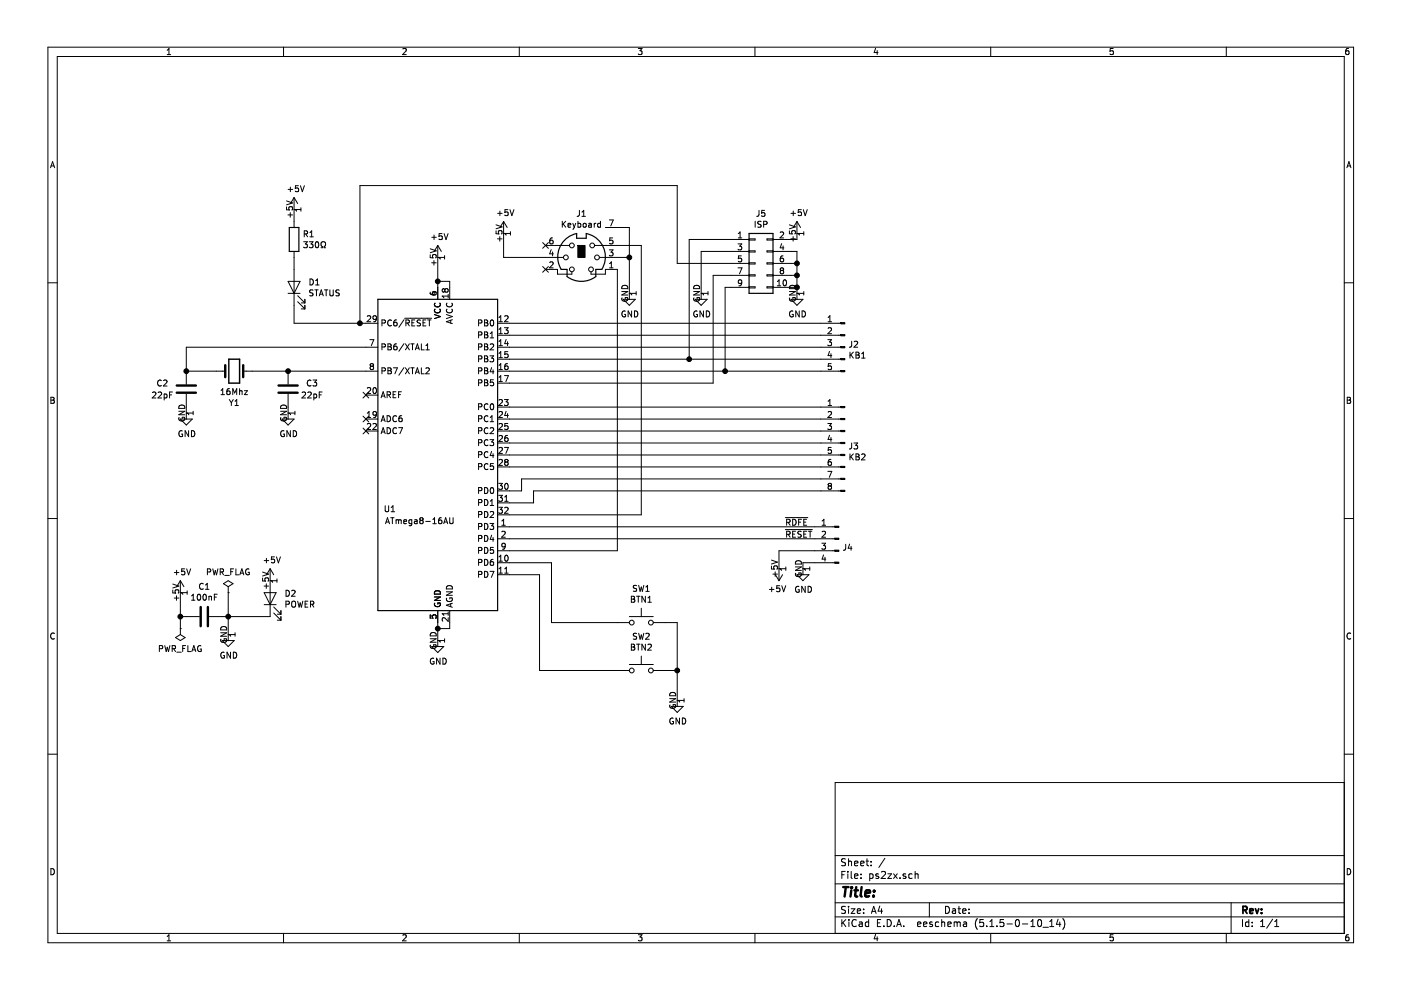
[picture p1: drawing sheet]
EESchema Schematic File Version 4
EELAYER 30 0
EELAYER END
$Descr A4 11693 8268
encoding utf-8
Sheet 1 1
Title ""
Date ""
Rev ""
Comp ""
Comment1 ""
Comment2 ""
Comment3 ""
Comment4 ""
$EndDescr
$Comp
L MCU_Microchip_ATmega:ATmega8-16AU U1
U 1 1
P 3650 3800
F 0 "U1" H 3250 3350 50  0000 C CNN
F 1 "ATmega8-16AU" H 3500 3250 50  0000 C CNN
F 2 "Package_QFP:TQFP-32_7x7mm_P0.8mm" H 3650 3800 50  0001 C CIN
F 3 "http://ww1.microchip.com/downloads/en/DeviceDoc/atmel-2486-8-bit-avr-microcontroller-atmega8_l_datasheet.pdf" H 3650 3800 50  0001 C CNN
	1    3650 3800
	1    0    0    -1  
$EndComp
$Comp
L Connector:Mini-DIN-6 J1
U 1 1
P 4850 2150
F 0 "J1" H 4850 2517 50  0000 C CNN
F 1 "Keyboard" H 4850 2426 50  0000 C CNN
F 2 "kicad_4x1md:Connector_Mini-DIN_Female_6Pin_2rows" H 4850 2150 50  0001 C CNN
F 3 "http://service.powerdynamics.com/ec/Catalog17/Section%2011.pdf" H 4850 2150 50  0001 C CNN
	1    4850 2150
	1    0    0    -1  
$EndComp
$Comp
L Switch:SW_Push SW1
U 1 1
P 5350 5200
F 0 "SW1" H 5350 5485 50  0000 C CNN
F 1 "BTN1" H 5350 5394 50  0000 C CNN
F 2 "Button_Switch_SMD:SW_Push_1P1T_NO_6x6mm_H9.5mm" H 5350 5400 50  0001 C CNN
F 3 "~" H 5350 5400 50  0001 C CNN
	1    5350 5200
	1    0    0    -1  
$EndComp
$Comp
L Switch:SW_Push SW2
U 1 1
P 5350 5600
F 0 "SW2" H 5350 5885 50  0000 C CNN
F 1 "BTN2" H 5350 5794 50  0000 C CNN
F 2 "Button_Switch_SMD:SW_Push_1P1T_NO_6x6mm_H9.5mm" H 5350 5800 50  0001 C CNN
F 3 "~" H 5350 5800 50  0001 C CNN
	1    5350 5600
	1    0    0    -1  
$EndComp
$Comp
L Connector:Conn_01x04_Male J4
U 1 1
P 7000 4500
F 0 "J4" H 6972 4428 50  0000 R CNN
F 1 "Board" H 7108 4690 50  0001 C CNN
F 2 "Connector_PinHeader_2.54mm:PinHeader_1x04_P2.54mm_Vertical" H 7000 4500 50  0001 C CNN
F 3 "~" H 7000 4500 50  0001 C CNN
	1    7000 4500
	-1   0    0    -1  
$EndComp
$Comp
L Connector:Conn_01x08_Male J3
U 1 1
P 7050 3700
F 0 "J3" H 7022 3674 50  0000 R CNN
F 1 "KB2" H 7022 3583 50  0000 R CNN
F 2 "Connector_PinHeader_2.54mm:PinHeader_1x08_P2.54mm_Vertical" H 7050 3700 50  0001 C CNN
F 3 "~" H 7050 3700 50  0001 C CNN
	1    7050 3700
	-1   0    0    -1  
$EndComp
$Comp
L Connector:Conn_01x05_Male J2
U 1 1
P 7050 2900
F 0 "J2" H 7022 2924 50  0000 R CNN
F 1 "KB1" H 7022 2833 50  0000 R CNN
F 2 "Connector_PinHeader_2.54mm:PinHeader_1x05_P2.54mm_Vertical" H 7050 2900 50  0001 C CNN
F 3 "~" H 7050 2900 50  0001 C CNN
	1    7050 2900
	-1   0    0    -1  
$EndComp
$Comp
L power:PWR_FLAG #FLG01
U 1 1
P 1900 4950
F 0 "#FLG01" H 1900 5025 50  0001 C CNN
F 1 "PWR_FLAG" H 1900 5123 50  0000 C CNN
F 2 "" H 1900 4950 50  0001 C CNN
F 3 "~" H 1900 4950 50  0001 C CNN
	1    1900 4950
	1    0    0    -1  
$EndComp
$Comp
L power:+5V #PWR02
U 1 1
P 3650 2150
F 0 "#PWR02" H 3650 2000 50  0001 C CNN
F 1 "+5V" H 3665 2323 50  0000 C CNN
F 2 "" H 3650 2150 50  0001 C CNN
F 3 "" H 3650 2150 50  0001 C CNN
	1    3650 2150
	1    0    0    -1  
$EndComp
$Comp
L power:GND #PWR08
U 1 1
P 3650 5350
F 0 "#PWR08" H 3650 5100 50  0001 C CNN
F 1 "GND" H 3655 5177 50  0000 C CNN
F 2 "" H 3650 5350 50  0001 C CNN
F 3 "" H 3650 5350 50  0001 C CNN
	1    3650 5350
	1    0    0    -1  
$EndComp
$Comp
L power:GND #PWR09
U 1 1
P 5650 5850
F 0 "#PWR09" H 5650 5600 50  0001 C CNN
F 1 "GND" H 5655 5677 50  0000 C CNN
F 2 "" H 5650 5850 50  0001 C CNN
F 3 "" H 5650 5850 50  0001 C CNN
	1    5650 5850
	1    0    0    -1  
$EndComp
Wire Wire Line
	5650 5600 5550 5600
Wire Wire Line
	5650 5600 5650 5200
Wire Wire Line
	5650 5200 5550 5200
Connection ~ 5650 5600
$Comp
L power:GND #PWR06
U 1 1
P 6700 4750
F 0 "#PWR06" H 6700 4500 50  0001 C CNN
F 1 "GND" H 6705 4577 50  0000 C CNN
F 2 "" H 6700 4750 50  0001 C CNN
F 3 "" H 6700 4750 50  0001 C CNN
	1    6700 4750
	1    0    0    -1  
$EndComp
Wire Wire Line
	6800 4700 6700 4700
Wire Wire Line
	6700 4700 6700 4750
Wire Wire Line
	3650 5200 3650 5250
Wire Wire Line
	3650 5250 3750 5250
Wire Wire Line
	3750 5250 3750 5200
Connection ~ 3650 5250
Wire Wire Line
	3650 5250 3650 5350
Wire Wire Line
	3650 2150 3650 2350
Wire Wire Line
	3650 2350 3750 2350
Wire Wire Line
	3750 2350 3750 2400
Connection ~ 3650 2350
Wire Wire Line
	3650 2350 3650 2400
Wire Wire Line
	4600 5200 5150 5200
Wire Wire Line
	4500 5600 5150 5600
$Comp
L power:GND #PWR03
U 1 1
P 5250 2450
F 0 "#PWR03" H 5250 2200 50  0001 C CNN
F 1 "GND" H 5255 2277 50  0000 C CNN
F 2 "" H 5250 2450 50  0001 C CNN
F 3 "" H 5250 2450 50  0001 C CNN
	1    5250 2450
	1    0    0    -1  
$EndComp
$Comp
L power:+5V #PWR01
U 1 1
P 4200 1950
F 0 "#PWR01" H 4200 1800 50  0001 C CNN
F 1 "+5V" H 4215 2123 50  0000 C CNN
F 2 "" H 4200 1950 50  0001 C CNN
F 3 "" H 4200 1950 50  0001 C CNN
	1    4200 1950
	1    0    0    -1  
$EndComp
Wire Wire Line
	4550 2150 4200 2150
Wire Wire Line
	4200 2150 4200 1950
Text Label 6550 4400 0    50   ~ 0
~RDFE
Wire Wire Line
	5150 2150 5250 2150
Text Label 6550 4500 0    50   ~ 0
~RESET
$Comp
L power:+5V #PWR05
U 1 1
P 6500 4750
F 0 "#PWR05" H 6500 4600 50  0001 C CNN
F 1 "+5V" H 6515 4923 50  0000 C CNN
F 2 "" H 6500 4750 50  0001 C CNN
F 3 "" H 6500 4750 50  0001 C CNN
	1    6500 4750
	-1   0    0    1   
$EndComp
Wire Wire Line
	6500 4750 6500 4600
Wire Wire Line
	6500 4600 6800 4600
$Comp
L power:PWR_FLAG #FLG02
U 1 1
P 1500 5250
F 0 "#FLG02" H 1500 5325 50  0001 C CNN
F 1 "PWR_FLAG" H 1500 5423 50  0000 C CNN
F 2 "" H 1500 5250 50  0001 C CNN
F 3 "~" H 1500 5250 50  0001 C CNN
	1    1500 5250
	-1   0    0    1   
$EndComp
$Comp
L power:GND #PWR07
U 1 1
P 1900 5300
F 0 "#PWR07" H 1900 5050 50  0001 C CNN
F 1 "GND" H 1905 5127 50  0000 C CNN
F 2 "" H 1900 5300 50  0001 C CNN
F 3 "" H 1900 5300 50  0001 C CNN
	1    1900 5300
	1    0    0    -1  
$EndComp
$Comp
L power:+5V #PWR04
U 1 1
P 1500 4950
F 0 "#PWR04" H 1500 4800 50  0001 C CNN
F 1 "+5V" H 1515 5123 50  0000 C CNN
F 2 "" H 1500 4950 50  0001 C CNN
F 3 "" H 1500 4950 50  0001 C CNN
	1    1500 4950
	1    0    0    -1  
$EndComp
$Comp
L Device:Crystal Y1
U 1 1
P 1950 3100
F 0 "Y1" H 1950 3368 50  0000 C CNN
F 1 "16Mhz" H 1950 3277 50  0000 C CNN
F 2 "Crystal:Crystal_HC49-U_Vertical" H 1950 3100 50  0001 C CNN
F 3 "~" H 1950 3100 50  0001 C CNN
	1    1950 3100
	-1   0    0    1   
$EndComp
Wire Wire Line
	1500 4950 1500 5150
Wire Wire Line
	1900 5300 1900 5150
$Comp
L Device:C C1
U 1 1
P 1700 5150
F 0 "C1" V 1448 5150 50  0000 C CNN
F 1 "100nF" V 1539 5150 50  0000 C CNN
F 2 "Capacitor_SMD:C_0805_2012Metric_Pad1.15x1.40mm_HandSolder" H 1738 5000 50  0001 C CNN
F 3 "~" H 1700 5150 50  0001 C CNN
	1    1700 5150
	0    1    1    0   
$EndComp
Wire Wire Line
	1550 5150 1500 5150
Connection ~ 1500 5150
Wire Wire Line
	1500 5150 1500 5250
Wire Wire Line
	1850 5150 1900 5150
Connection ~ 1900 5150
Wire Wire Line
	1900 5150 1900 4950
NoConn ~ 4550 2250
NoConn ~ 4550 2050
NoConn ~ 3050 3300
NoConn ~ 3050 3500
NoConn ~ 3050 3600
Wire Wire Line
	5650 5600 5650 5850
$Comp
L Connector_Generic:Conn_02x05_Odd_Even J5
U 1 1
P 6300 2200
F 0 "J5" H 6350 2617 50  0000 C CNN
F 1 "ISP" H 6350 2526 50  0000 C CNN
F 2 "Connector_PinHeader_2.54mm:PinHeader_2x05_P2.54mm_Vertical" H 6300 2200 50  0001 C CNN
F 3 "~" H 6300 2200 50  0001 C CNN
	1    6300 2200
	1    0    0    -1  
$EndComp
Wire Wire Line
	6100 2400 6050 2400
Wire Wire Line
	6050 2400 6050 3100
Wire Wire Line
	6100 2300 5950 2300
Wire Wire Line
	5950 2300 5950 3200
Wire Wire Line
	5950 3200 4250 3200
Wire Wire Line
	3050 2700 3000 2700
Wire Wire Line
	3000 2700 3000 1550
Wire Wire Line
	3000 1550 5650 1550
Wire Wire Line
	5650 1550 5650 2200
Wire Wire Line
	5650 2200 6100 2200
$Comp
L power:GND #PWR0101
U 1 1
P 5850 2450
F 0 "#PWR0101" H 5850 2200 50  0001 C CNN
F 1 "GND" H 5855 2277 50  0000 C CNN
F 2 "" H 5850 2450 50  0001 C CNN
F 3 "" H 5850 2450 50  0001 C CNN
	1    5850 2450
	1    0    0    -1  
$EndComp
Wire Wire Line
	6100 2100 5850 2100
Wire Wire Line
	6100 2000 5750 2000
Wire Wire Line
	5750 2000 5750 3000
$Comp
L power:+5V #PWR0102
U 1 1
P 6650 1950
F 0 "#PWR0102" H 6650 1800 50  0001 C CNN
F 1 "+5V" H 6665 2123 50  0000 C CNN
F 2 "" H 6650 1950 50  0001 C CNN
F 3 "" H 6650 1950 50  0001 C CNN
	1    6650 1950
	1    0    0    -1  
$EndComp
Wire Wire Line
	6600 2000 6650 2000
Wire Wire Line
	6650 2000 6650 1950
$Comp
L power:GND #PWR0103
U 1 1
P 6650 2450
F 0 "#PWR0103" H 6650 2200 50  0001 C CNN
F 1 "GND" H 6655 2277 50  0000 C CNN
F 2 "" H 6650 2450 50  0001 C CNN
F 3 "" H 6650 2450 50  0001 C CNN
	1    6650 2450
	1    0    0    -1  
$EndComp
Wire Wire Line
	5250 2150 5250 2450
Wire Wire Line
	5850 2100 5850 2450
Wire Wire Line
	6600 2100 6650 2100
Wire Wire Line
	6650 2100 6650 2200
Wire Wire Line
	6600 2400 6650 2400
Connection ~ 6650 2400
Wire Wire Line
	6650 2400 6650 2450
Wire Wire Line
	6600 2300 6650 2300
Connection ~ 6650 2300
Wire Wire Line
	6650 2300 6650 2400
Wire Wire Line
	6600 2200 6650 2200
Connection ~ 6650 2200
Wire Wire Line
	6650 2200 6650 2300
$Comp
L Device:C C2
U 1 1
P 1550 3250
F 0 "C2" H 1350 3300 50  0000 C CNN
F 1 "22pF" H 1350 3200 50  0000 C CNN
F 2 "Capacitor_SMD:C_0805_2012Metric_Pad1.15x1.40mm_HandSolder" H 1588 3100 50  0001 C CNN
F 3 "~" H 1550 3250 50  0001 C CNN
	1    1550 3250
	1    0    0    -1  
$EndComp
$Comp
L Device:C C3
U 1 1
P 2400 3250
F 0 "C3" H 2600 3300 50  0000 C CNN
F 1 "22pF" H 2600 3200 50  0000 C CNN
F 2 "Capacitor_SMD:C_0805_2012Metric_Pad1.15x1.40mm_HandSolder" H 2438 3100 50  0001 C CNN
F 3 "~" H 2400 3250 50  0001 C CNN
	1    2400 3250
	1    0    0    -1  
$EndComp
$Comp
L power:GND #PWR0104
U 1 1
P 1550 3450
F 0 "#PWR0104" H 1550 3200 50  0001 C CNN
F 1 "GND" H 1555 3277 50  0000 C CNN
F 2 "" H 1550 3450 50  0001 C CNN
F 3 "" H 1550 3450 50  0001 C CNN
	1    1550 3450
	1    0    0    -1  
$EndComp
$Comp
L power:GND #PWR0105
U 1 1
P 2400 3450
F 0 "#PWR0105" H 2400 3200 50  0001 C CNN
F 1 "GND" H 2405 3277 50  0000 C CNN
F 2 "" H 2400 3450 50  0001 C CNN
F 3 "" H 2400 3450 50  0001 C CNN
	1    2400 3450
	1    0    0    -1  
$EndComp
Wire Wire Line
	2400 3400 2400 3450
Wire Wire Line
	1550 3400 1550 3450
Wire Wire Line
	4250 3100 6050 3100
Wire Wire Line
	4250 3000 5750 3000
Wire Wire Line
	4250 2700 6850 2700
Wire Wire Line
	6850 2800 4250 2800
Wire Wire Line
	4250 2900 6850 2900
Wire Wire Line
	5750 3000 6850 3000
Connection ~ 5750 3000
Wire Wire Line
	6050 3100 6850 3100
Connection ~ 6050 3100
Wire Wire Line
	4250 3400 6850 3400
Wire Wire Line
	6850 3500 4250 3500
Wire Wire Line
	4250 3600 6850 3600
Wire Wire Line
	6850 3700 4250 3700
Wire Wire Line
	4250 3800 6850 3800
Wire Wire Line
	6850 3900 4250 3900
Wire Wire Line
	6850 4000 4350 4000
Wire Wire Line
	4350 4000 4350 4100
Wire Wire Line
	4350 4100 4250 4100
Wire Wire Line
	6850 4100 4450 4100
Wire Wire Line
	4450 4100 4450 4200
Wire Wire Line
	4450 4200 4250 4200
Wire Wire Line
	5150 2050 5350 2050
Wire Wire Line
	5350 2050 5350 4300
Wire Wire Line
	5350 4300 4250 4300
Wire Wire Line
	5150 2250 5150 4600
Wire Wire Line
	5150 4600 4250 4600
Wire Wire Line
	4600 5200 4600 4700
Wire Wire Line
	4600 4700 4250 4700
Wire Wire Line
	4250 4800 4500 4800
Wire Wire Line
	4500 4800 4500 5600
Wire Wire Line
	4250 4400 6800 4400
Wire Wire Line
	4250 4500 6800 4500
$Comp
L Device:LED D1
U 1 1
P 2450 2400
F 0 "D1" V 2489 2282 50  0000 R CNN
F 1 "STATUS" V 2398 2282 50  0000 R CNN
F 2 "LED_SMD:LED_0805_2012Metric_Pad1.15x1.40mm_HandSolder" H 2450 2400 50  0001 C CNN
F 3 "~" H 2450 2400 50  0001 C CNN
	1    2450 2400
	0    -1   -1   0   
$EndComp
Wire Wire Line
	2450 2550 2450 2700
Connection ~ 3000 2700
$Comp
L power:+5V #PWR010
U 1 1
P 2450 1750
F 0 "#PWR010" H 2450 1600 50  0001 C CNN
F 1 "+5V" H 2465 1923 50  0000 C CNN
F 2 "" H 2450 1750 50  0001 C CNN
F 3 "" H 2450 1750 50  0001 C CNN
	1    2450 1750
	1    0    0    -1  
$EndComp
Wire Wire Line
	1550 3100 1800 3100
Wire Wire Line
	2100 3100 2400 3100
Connection ~ 2400 3100
Wire Wire Line
	1550 2900 1550 3100
Connection ~ 1550 3100
Wire Wire Line
	2400 3100 3050 3100
Wire Wire Line
	1550 2900 3050 2900
$Comp
L Device:LED D2
U 1 1
P 2250 5000
F 0 "D2" V 2289 4882 50  0000 R CNN
F 1 "POWER" V 2198 4882 50  0000 R CNN
F 2 "LED_SMD:LED_0805_2012Metric_Pad1.15x1.40mm_HandSolder" H 2250 5000 50  0001 C CNN
F 3 "~" H 2250 5000 50  0001 C CNN
	1    2250 5000
	0    -1   -1   0   
$EndComp
$Comp
L power:+5V #PWR011
U 1 1
P 2250 4850
F 0 "#PWR011" H 2250 4700 50  0001 C CNN
F 1 "+5V" H 2265 5023 50  0000 C CNN
F 2 "" H 2250 4850 50  0001 C CNN
F 3 "" H 2250 4850 50  0001 C CNN
	1    2250 4850
	1    0    0    -1  
$EndComp
Wire Wire Line
	1900 5150 2250 5150
Wire Wire Line
	2450 2700 3000 2700
$Comp
L Device:R R1
U 1 1
P 2450 2000
F 0 "R1" H 2520 2046 50  0000 L CNN
F 1 "330Ω" H 2520 1955 50  0000 L CNN
F 2 "Resistor_SMD:R_0805_2012Metric_Pad1.15x1.40mm_HandSolder" V 2380 2000 50  0001 C CNN
F 3 "~" H 2450 2000 50  0001 C CNN
	1    2450 2000
	1    0    0    -1  
$EndComp
Wire Wire Line
	2450 1750 2450 1850
Wire Wire Line
	2450 2150 2450 2250
Wire Wire Line
	5250 2150 5250 1900
Wire Wire Line
	5250 1900 5150 1900
Connection ~ 5250 2150
$EndSCHEMATC
